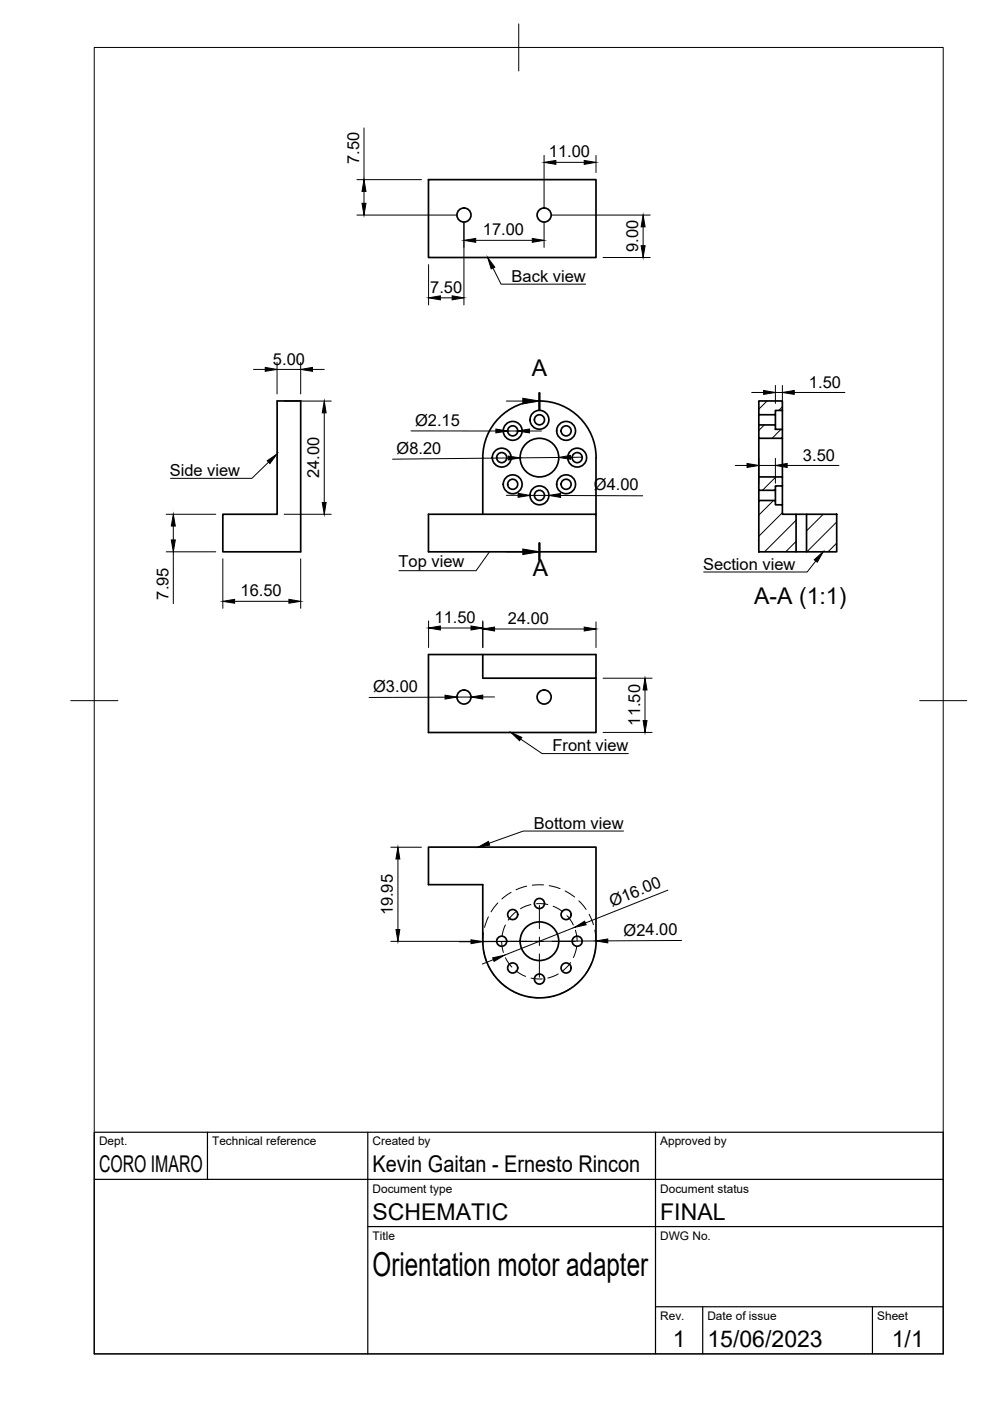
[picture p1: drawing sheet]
<svg xmlns="http://www.w3.org/2000/svg" width="210mm" height="297mm" viewBox="0 0 210 297" stroke-linecap="round" stroke-linejoin="round" font-family="sans-serif">
<!-- layer: Visible -->
<g fill="none" stroke="#000" stroke-width=".36">
<path d="M90.8 38.1h35.6v16.5h-35.6zM58.8 85h5v32h-16.6v-8h11.6zM102.4 97a12 12 0 0 1 12-12 12 12 0 0 1 12 12M102.4 97v12M126.4 97v12M160.9 90.1h3.5v.9h1.5v1.9h-5zM160.9 85h5v2h-1.5v.9h-3.5zM160.9 92.9v8.2M160.9 87.9v2.2M164.4 87.9v2.2M165.9 92.9v8.2M165.9 87v4"/>
<path d="M90.8 109h35.6v8h-35.6zM160.9 106.1h3.5v.9h1.5v2h2.9v8h-7.9zM160.9 101.1h5v1.9h-1.5v1h-3.5zM160.9 104v2.1M164.4 104v2.1M165.9 103v4M168.8 109h2.2M168.8 117h2.2M171 109h6.4v8h-6.4zM102.4 138.8h24v5h-24v-5h-11.6v16.5h35.6v-11.5M90.8 179.6h35.6v20a12 12 0 0 1-12 12 12 12 0 0 1-12-12v-12h-11.6z"/>
<circle cx="98.4" cy="45.6" r="1.49"/>
<circle cx="115.4" cy="45.6" r="1.49"/>
<circle cx="106.4" cy="97" r="1.07"/>
<circle cx="106.4" cy="97" r="2"/>
<circle cx="108.7" cy="91.4" r="1.07"/>
<circle cx="108.7" cy="91.4" r="2"/>
<circle cx="114.4" cy="89" r="1.07"/>
<circle cx="114.4" cy="89" r="2"/>
<circle cx="114.4" cy="97" r="4.1"/>
<circle cx="120" cy="91.4" r="1.07"/>
<circle cx="120" cy="91.4" r="2"/>
<circle cx="122.4" cy="97" r="1.07"/>
<circle cx="122.4" cy="97" r="2"/>
<circle cx="108.7" cy="102.7" r="1.07"/>
<circle cx="108.7" cy="102.7" r="2"/>
<circle cx="114.4" cy="105" r="1.07"/>
<circle cx="114.4" cy="105" r="2"/>
<circle cx="120" cy="102.7" r="1.07"/>
<circle cx="120" cy="102.7" r="2"/>
<circle cx="98.4" cy="147.8" r="1.49"/>
<circle cx="115.4" cy="147.8" r="1.49"/>
<circle cx="106.4" cy="199.6" r="1.07"/>
<circle cx="108.7" cy="193.9" r="1.07"/>
<circle cx="114.4" cy="191.6" r="1.07"/>
<circle cx="114.4" cy="199.6" r="4.1"/>
<circle cx="120" cy="193.9" r="1.07"/>
<circle cx="122.4" cy="199.6" r="1.07"/>
<circle cx="108.7" cy="205.2" r="1.07"/>
<circle cx="114.4" cy="207.6" r="1.07"/>
<circle cx="120" cy="205.2" r="1.07"/>
</g>
<!-- layer: BORDER -->
<path d="M20 10.1h180v276.9h-180zM110 5.1v10M15 148.6h10M195 148.6h10" fill="none" stroke="#000" stroke-width=".21"/>
<!-- layer: TITLEBLOCK -->
<path d="M20 240.1h180v46.9h-180zM20 250h180M44 240.1v9.9M78 240.1v46.9M139 240.1v46.9M78 260.1h122M139 277.1h61M149 277.1v9.9M185 277.1v9.9" fill="none" stroke="#000" stroke-width=".25"/>
<!-- layer: FD_Dimensions -->
<g fill="none" stroke="#000" stroke-width=".21">
<path d="M75.7 38.1h13.7M77.2 27.1v11M115.4 32.9v11.2M117.9 34.4h6M126.4 32.9v3.7M75.7 45.6h21.2M77.2 40.6v2.5M90.9 56.1v8.6M98.4 47.1v17.6M100.9 51h12M115.4 47.1v5.4M116.9 45.6h21"/>
<path d="M127.9 54.6h10M136.4 48.1v4M53.7 78.3h2.5M58.7 76.8v6.7M58.7 78.3h5.1M63.8 76.8v6.7M66.3 78.3h2.4M93.4 63.1h2.5M60.2 85h10M68.7 87.5v19M87.1 91.4h18M107.6 91.4h2.2"/>
<path d="M107.8 97.1l-24.6 .3M112.3 91.4h2.5M118.4 97l-8.1 .1M123.5 96.9l-2.5 .1M155.9 98.7h2.5M159.4 83.2h2.5M160.9 97.2v5.3M160.9 98.7h3.5M164.4 81.7v3.8M164.4 97.2v5.3M164.4 83.2h1.5M165.9 81.7v3.8"/>
<path d="M166.9 98.7h11M168.4 83.2h10.7M35.2 109h10.5M35.2 117h10.5M36.7 111.5v3M36.7 117v11M47.2 118.5v10.5M60.2 109h10M63.8 118.5v10.5M107.4 105h2.5M112.4 105h4M118.9 105.1h17.4"/>
<path d="M49.7 127.5h11.6M90.9 131.6v5.7M93.4 133.1h6.5M102.4 131.6v5.7M104.9 133.4h19M126.4 131.9v5.4M94.4 147.8l-16.1 .1M96.9 147.8h3M102.4 147.8h2.5M127.9 143.8h10.4M127.9 155.3h10.4M136.8 146.3v6.5"/>
<path d="M82.9 179.6h6.5M82.9 199.6h30M84.4 182.1v15M97.4 199.7h2.5M121.8 196.6l-14.9 5.9M126.4 199.5l-24 .2M141.6 188.7l-17.5 7M144.5 199.4l-15.6 .1M104.6 203.5l-2.3 .9"/>
</g>
<g fill="#000" stroke="#000" stroke-width=".21">
<path d="M115.4 34.4l2.5-.4v.8zM123.9 34l2.5 .4-2.5 .4zM76.8 43.1h.8l-.4 2.5zM77.2 38.1l.4 2.5h-.8zM98.4 51l2.5-.4v.8zM112.9 50.6l2.5 .4-2.5 .4zM136.4 45.6l.4 2.5h-.9zM135.9 52.1h.9l-.4 2.5zM56.2 77.9l2.5 .4-2.5 .4zM63.8 78.3l2.5-.4v.8zM90.9 63.1l2.5-.4v.9zM95.9 62.7l2.5 .4-2.5 .5z"/>
<path d="M68.7 85l.5 2.5h-.9zM105.1 91l2.5 .4-2.5 .4zM107.8 96.7l2.5 .4-2.5 .4zM109.8 91.4l2.5-.4v.8zM118.4 97l2.5-.5 .1 .9zM158.4 98.3l2.5 .4-2.5 .4zM161.9 82.8l2.5 .4-2.5 .4zM164.4 98.7l2.5-.4v.8zM165.9 83.2l2.5-.4v.8zM36.7 109l.5 2.5h-.9zM36.3 114.5h.9l-.5 2.5zM68.3 106.5h.9l-.5 2.5z"/>
<path d="M109.9 104.6l2.5 .4-2.5 .4zM116.4 105l2.5-.4v.9zM47.2 127.5l2.5-.4v.8zM61.3 127.1l2.5 .4-2.5 .4zM90.9 133.1l2.5-.4v.9zM99.9 132.7l2.5 .4-2.5 .5zM102.4 133.4l2.5-.4v.8zM123.9 133l2.5 .4-2.5 .4zM94.4 147.4l2.5 .4-2.5 .4zM99.9 147.8l2.5-.4v.8zM136.8 143.8l.4 2.5h-.8zM136.4 152.8h.8l-.4 2.5z"/>
<path d="M83.9 197.1h.9l-.4 2.5zM84.4 179.6l.4 2.5h-.9zM99.9 199.2l2.5 .5-2.5 .4zM121.8 196.6l2.2-1.3 .3 .8zM126.4 199.5l2.5-.4v.8zM104.5 203.1l2.4-.6-2.1 1.3z"/>
</g>
<!-- layer: Sketch1 -->
<g fill="none" stroke="#000" stroke-width=".21">
<path d="M106.4 199.6l.3 2.3M107.2 196.1l-.5 1.1-.3 1.2M109.4 193.3l-1.7 1.8M112.6 191.8l-2.2 .9M113.7 191.6l2.4 .2M117.3 192.1l2 1.2M120.2 194.1l1.4 2M122 197.2l.4 2.4M107.2 203.1l1.3 1.9M109.4 205.8l2 1.2M112.6 207.4l2.4 .1M118.4 206.5l-2.2 .9"/>
<path d="M121 204.1l-1.6 1.7M122.3 200.8l-.7 2.2"/>
</g>
<!-- layer: Smart Centers -->
<path d="M106.8 199.6h4.9M113.5 199.6h1.8M114.4 192v4.9M114.4 198.7v1.8M117 199.6h5M114.4 202.3v4.9" fill="none" stroke="#000" stroke-width=".21"/>
<!-- layer: Sketch2 -->
<g fill="none" stroke="#000" stroke-width=".21">
<path d="M102.5 197.8l-.1 2.4M103.5 194.4l-.8 2.2M105.6 191.4l-1.5 1.9M108.4 189.2l-2 1.4M111.7 187.9l-2.3 .7M115.3 187.6l-2.4 .1M116.4 187.8l2.3 .6M119.8 188.9l2 1.3M122.7 191l1.6 1.8M124.9 193.8l.9 2.2M126.1 197.2l.3 2.4M102.5 201.4l.6 2.3"/>
<path d="M103.5 204.8l1.3 2M105.6 207.7l1.8 1.6M108.4 210l2.2 1M111.7 211.3l2.4 .3M117.6 211.1l-2.3 .4M120.9 209.6l-2.1 1.1M123.5 207.3l-1.6 1.6M125.4 204.2l-1.1 2.1M126.3 200.8l-.5 2.3"/>
</g>
<!-- layer: Hatching -->
<g fill="none" stroke="#000" stroke-width=".21">
<path d="M162 90.1l-1.1 1.2M162.6 85l-1.7 1.7M164.4 87.7l-.2 .3M165.6 91l-1.9 1.9M165.9 86.2l-.8 .8M164 106.1l-3.1 3.1M164.5 101.1l-2.9 2.9M165.9 108.7l-5 5M168.8 110.3l-6.7 6.7M168.8 114.8l-2.2 2.2M174.5 109l-3.5 3.6M177.4 110.7l-6.3 6.3"/>
<path d="M177.4 115.2l-1.8 1.8"/>
</g>
<!-- layer: Section Lines -->
<path d="M114.4 83.3v3.5M114.4 115.2v3.5" fill="none" stroke="#000" stroke-width=".51"/>
<path d="M107.4 85h3.4M107.4 117h3.4" fill="none" stroke="#000" stroke-width=".21"/>
<path d="M110.8 84.4l3.6 .6-3.6 .6zM110.8 116.4l3.6 .6-3.6 .6z" fill="#000" stroke="#000" stroke-width=".21"/>
<!-- layer: Leaders -->
<path d="M103.4 54.6l1.5 2-.8 .4zM56.7 97.7l2-1.4-1.5 2zM172.6 118.7l1.9-1.7-1.2 2.2zM108.3 155.3l2.3 1-.4 .7zM101.3 179.6l2.2-1.2 .3 .8z" fill="#000" stroke="#000" stroke-width=".21"/>
<path d="M104.5 56.8l1.7 3.4h18M56.9 98l-3.5 3.4h-17.2M103.8 117l-2.9 4h-16.3M173 118.9l-1.9 2.4h-21.9M110.4 156.7l4.5 3.1h18.3M132.2 176.2h-21.2l-7.3 2.6" fill="none" stroke="#000" stroke-width=".21"/>
<text font-size="7" x="79" y="270.6">Orientation motor adapter</text>
<g font-size="4.9">
<text x="112.7" y="79.8">A</text>
<text x="113" y="122.1">A</text>
<text x="159.9" y="128">A-A (1:1)</text>
<text x="21" y="248.5">CORO IMARO</text>
<text x="79" y="248.5">Kevin Gaitan - Ernesto Rincon</text>
<text x="79" y="258.6">SCHEMATIC</text>
<text x="140" y="258.6">FINAL</text>
<text x="142.6" y="285.7">1</text>
<text x="150" y="285.5">15/06/2023</text>
<text x="189.1" y="285.7">1/1</text>
</g>
<g font-size="3.5">
<text x="76.1" y="34.8" transform="rotate(-90 76.1 34.8)">7.50</text>
<text x="116.4" y="33.4">11.00</text>
<text x="102.4" y="49.9">17.00</text>
<text x="135.3" y="53.5" transform="rotate(-90 135.3 53.5)">9.00</text>
<text x="108.5" y="59.7">Back view</text>
<text x="91.2" y="62.1">7.50</text>
<text x="57.9" y="77.3">5.00</text>
<text x="171.5" y="82.2">1.50</text>
<text x="88" y="90.3">Ø2.15</text>
<text x="36" y="100.9">Side view</text>
<text x="67.7" y="101.4" transform="rotate(-90 67.7 101.4)">24.00</text>
<text x="84.1" y="96.3" transform="rotate(-1 84.1 96.3)">Ø8.20</text>
<text x="170.2" y="97.6">3.50</text>
<text x="125.9" y="104">Ø4.00</text>
<text x="84.5" y="120.3">Top view</text>
<text x="149.1" y="120.8">Section view</text>
<text x="35.7" y="127.1" transform="rotate(-90 35.7 127.1)">7.95</text>
<text x="51" y="126.4">16.50</text>
<text x="92.1" y="132.1">11.50</text>
<text x="107.7" y="132.3">24.00</text>
<text x="79.1" y="146.8">Ø3.00</text>
<text x="135.7" y="153.8" transform="rotate(-90 135.7 153.8)">11.50</text>
<text x="117.1" y="159.3">Front view</text>
<text x="113.2" y="175.7">Bottom view</text>
<text x="83.3" y="194.1" transform="rotate(-90 83.3 194.1)">19.95</text>
<text x="129.8" y="192.2" transform="rotate(-22 129.8 192.2)">Ø16.00</text>
<text x="132.2" y="198.4">Ø24.00</text>
</g>
<g font-size="2.5">
<text x="21" y="242.9">Dept.</text>
<text x="45" y="242.9">Technical reference</text>
<text x="79" y="242.9">Created by</text>
<text x="140" y="242.9">Approved by</text>
<text x="79" y="252.8">Document type</text>
<text x="140" y="252.8">Document status</text>
<text x="79" y="262.9">Title</text>
<text x="140" y="262.9">DWG No.</text>
<text x="140" y="279.9">Rev.</text>
<text x="150" y="279.9">Date of issue</text>
<text x="186" y="279.9">Sheet</text>
</g>
</svg>
